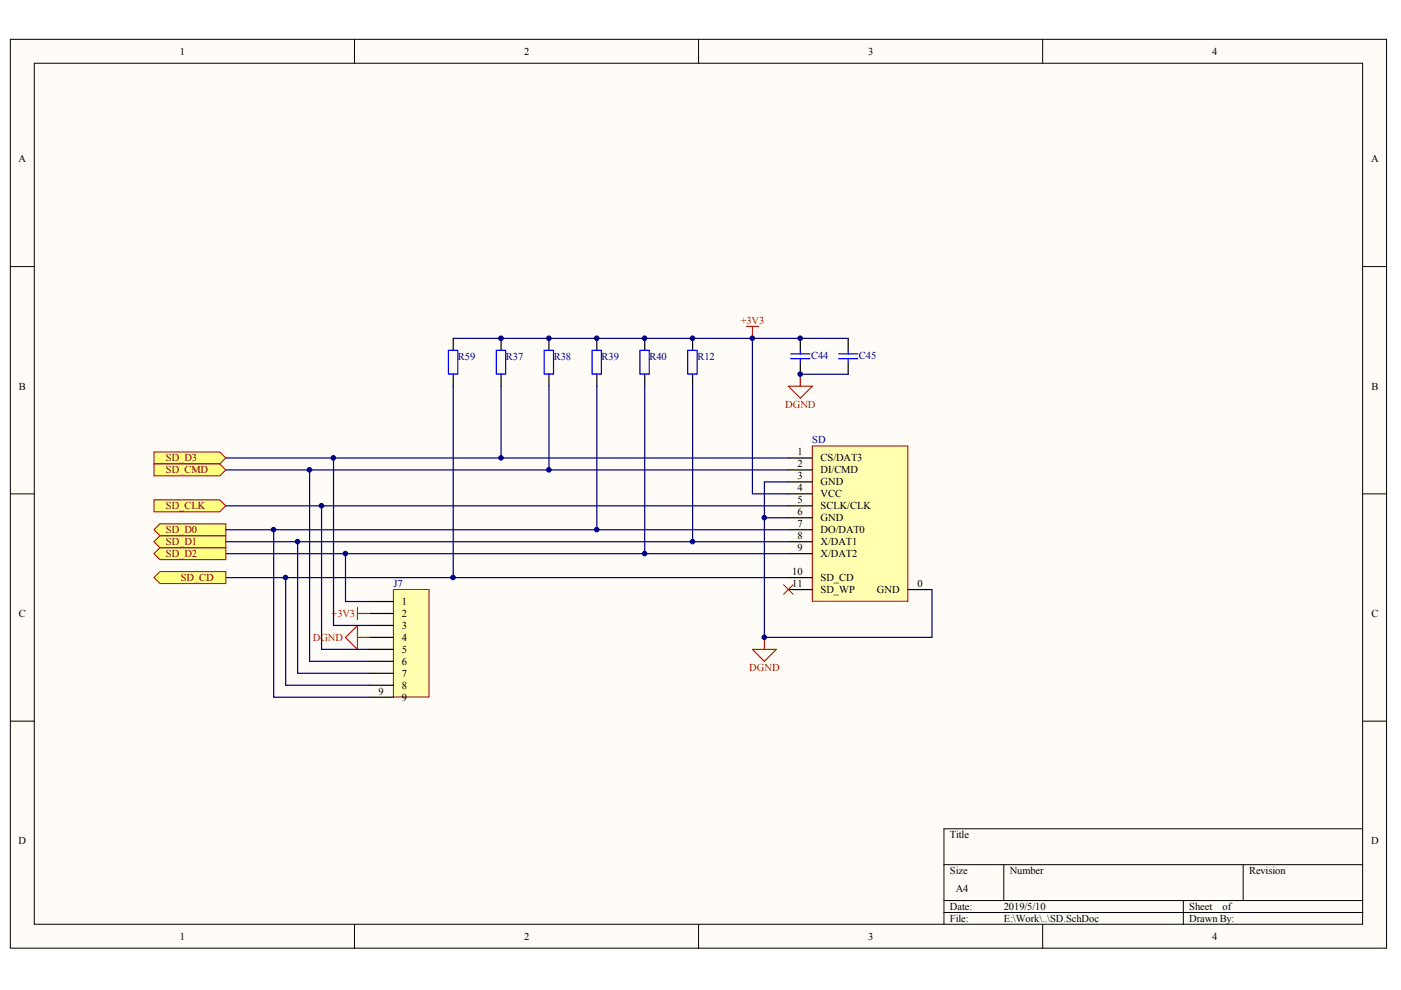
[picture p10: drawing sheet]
<svg xmlns="http://www.w3.org/2000/svg" width="297mm" height="210mm" viewBox="0 0 297 210" stroke-linecap="round" stroke-linejoin="round" font-family="sans-serif">
<g fill="#fffcf8" stroke="#000" stroke-width=".21">
<path d="M2.2 8.3h291.8v192.7h-291.8z"/>
<path d="M7.3 13.4h281.6v182.6h-281.6z"/>
</g>
<g fill="none" stroke="#000" stroke-width=".21">
<path d="M75.2 8.3v5.1M148.1 8.3v5.1M221.1 8.3v5.1M2.2 56.5h5.1M289 56.5h5M2.2 104.7h5.1M289 104.7h5M2.2 152.9h5.1M289 152.9h5M289 175.7h-88.9v20.3M75.2 196v5.1M148.1 196v5.1"/>
<path d="M200.1 183.3h88.9M200.1 190.9h88.9M200.1 193.5h88.9M212.8 183.3v7.6M221.1 196v5.1M250.9 190.9v5.1M263.6 183.3v7.6"/>
</g>
<path d="M158.3 69.2h2.5M159.5 69.2v2.5" fill="none" stroke="#f00" stroke-width=".25"/>
<path d="M47.9 97.1h119.2M47.9 99.6h119.2M47.9 107.2h119.2" fill="none" stroke="#000080" stroke-width=".25"/>
<g fill="#ffff80" stroke="#800000" stroke-width=".21">
<path d="M32.6 112.3l1.3-1.2h14v2.5h-14z" fill-rule="evenodd"/>
<path d="M32.6 95.8h14l1.3 1.3-1.3 1.3h-14z" fill-rule="evenodd"/>
<path d="M32.6 98.4h14l1.3 1.2-1.3 1.3h-14z" fill-rule="evenodd"/>
<path d="M32.6 106h14l1.3 1.2-1.3 1.3h-14z" fill-rule="evenodd"/>
</g>
<path d="M159.5 137.7h5.1l-2.5 2.5zM162.1 135.1v2.6" fill="none" stroke="#f00" stroke-width=".25"/>
<path d="M172.2 94.6h20.3v32.9h-20.3z" fill="#ffffb0" stroke="#800000" stroke-width=".21"/>
<path d="M167.1 97.1h5.1M167.1 99.6h5.1M167.1 102.2h5.1M167.1 104.7h5.1M167.1 107.2h5.1M167.1 109.8h5.1M167.1 112.3h5.1M167.1 114.9h5.1M167.1 117.4h5.1M167.1 122.5h5.1M167.1 125h5.1M192.5 125h5.1" fill="none" stroke="#000" stroke-width=".25"/>
<path d="M166.1 124l2.1 2M168.2 124l-2.1 2" fill="none" stroke="#f00" stroke-width=".21"/>
<path d="M47.9 117.4h119.2M162.1 109.8h5M167.1 102.2h-5v32.9h35.5v-10.1" fill="none" stroke="#000080" stroke-width=".25"/>
<path d="M32.6 117.4l1.3-1.3h14v2.6h-14z" fill-rule="evenodd" fill="#ffff80" stroke="#800000" stroke-width=".21"/>
<path d="M106.2 71.7v2.6M106.2 79.3v2.6M116.4 71.7v2.6M116.4 79.3v2.6M126.5 71.7v2.6M126.5 79.3v2.6M136.7 71.7v2.6M136.7 79.3v2.6M169.7 71.7v2.6M169.7 76.8v2.5M179.8 71.7v2.6M179.8 76.8v2.5" fill="none" stroke="#000" stroke-width=".25"/>
<path d="M105.2 74.3h2v5h-2zM115.4 74.3h2v5h-2zM125.5 74.3h2v5h-2zM135.7 74.3h2v5h-2zM167.7 75h4M167.7 76.1h4M169.7 74.3v.7M169.7 76.1v.7M177.8 75h4.1M177.8 76.1h4.1M179.8 74.3v.7M179.8 76.1v.7" fill="none" stroke="#00f" stroke-width=".25"/>
<path d="M169.7 79.3h10.1M179.8 71.7h-20.3v33h7.6M106.2 81.9v15.2M116.4 81.9v17.7M126.5 81.9v30.4M136.7 81.9v35.5M47.9 112.3h119.2" fill="none" stroke="#000080" stroke-width=".25"/>
<path d="M169.7 79.3v2.6M167.1 81.9h5.1l-2.5 2.5z" fill="none" stroke="#f00" stroke-width=".25"/>
<path d="M32.6 114.9l1.3-1.3h14v2.5h-14z" fill-rule="evenodd" fill="#ffff80" stroke="#800000" stroke-width=".21"/>
<path d="M146.8 81.9v33M47.9 114.9h119.2" fill="none" stroke="#000080" stroke-width=".25"/>
<path d="M146.8 71.7v2.6M146.8 79.3v2.6" fill="none" stroke="#000" stroke-width=".25"/>
<path d="M145.8 74.3h2v5h-2z" fill="none" stroke="#00f" stroke-width=".25"/>
<path d="M83.4 125h7.6v22.8h-7.6z" fill="#ffffb0" stroke="#800000" stroke-width=".21"/>
<path d="M78.3 127.5h5.1M78.3 130.1h5.1M78.3 132.6h5.1M78.3 135.1h5.1M78.3 137.7h5.1M78.3 140.2h5.1M78.3 142.8h5.1M78.3 145.3h5.1M78.3 147.8h5.1" fill="none" stroke="#000" stroke-width=".25"/>
<path d="M73.3 135.1l2.5-2.5v5.1zM75.8 128.8v2.5M75.8 130.1h2.5M75.8 135.1h2.5" fill="none" stroke="#f00" stroke-width=".25"/>
<path d="M47.9 122.5h119.2" fill="none" stroke="#000080" stroke-width=".25"/>
<path d="M32.6 122.5l1.3-1.3h14v2.5h-14z" fill-rule="evenodd" fill="#ffff80" stroke="#800000" stroke-width=".21"/>
<path d="M96.1 71.7h63.4M65.6 99.6v40.6h12.7M70.7 97.1v35.5h7.6M96.1 81.9v40.6M58 112.3v35.5h20.3M63.1 114.9v27.9h15.2M68.2 107.2v30.5h10.1M73.3 117.4v10.1h5M60.6 122.5v22.8h17.7" fill="none" stroke="#000080" stroke-width=".25"/>
<path d="M96.1 71.7v2.6M96.1 79.3v2.6" fill="none" stroke="#000" stroke-width=".25"/>
<path d="M95.1 74.3h2v5h-2z" fill="none" stroke="#00f" stroke-width=".25"/>
<g fill="#000080" stroke="#000080" stroke-width=".21">
<circle cx="58" cy="112.3" r=".48"/>
<circle cx="60.5" cy="122.4" r=".49"/>
<circle cx="63.1" cy="114.8" r=".48"/>
<circle cx="65.6" cy="99.6" r=".49"/>
<circle cx="68.1" cy="107.2" r=".48"/>
<circle cx="70.7" cy="97.1" r=".49"/>
<circle cx="73.2" cy="117.4" r=".48"/>
<circle cx="96.1" cy="122.4" r=".49"/>
<circle cx="106.2" cy="97.1" r=".48"/>
<circle cx="106.2" cy="71.7" r=".48"/>
<circle cx="116.4" cy="99.6" r=".48"/>
<circle cx="116.4" cy="71.7" r=".48"/>
<circle cx="126.5" cy="112.3" r=".48"/>
<circle cx="126.5" cy="71.7" r=".48"/>
<circle cx="136.7" cy="117.4" r=".48"/>
<circle cx="136.7" cy="71.7" r=".48"/>
<circle cx="146.8" cy="114.8" r=".48"/>
<circle cx="146.8" cy="71.7" r=".48"/>
<circle cx="159.5" cy="71.7" r=".48"/>
<circle cx="162" cy="135.1" r=".48"/>
<circle cx="162" cy="109.8" r=".48"/>
<circle cx="169.7" cy="79.3" r=".48"/>
<circle cx="169.7" cy="71.7" r=".48"/>
</g>
<g font-size="2.2">
<text x="38.2" y="11.6">1</text>
<text x="111.1" y="11.6">2</text>
<text x="184.1" y="11.6">3</text>
<text x="257" y="11.6">4</text>
<text x="3.9" y="34.4">A</text>
<text x="290.7" y="34.4">A</text>
<text x="4" y="82.6">B</text>
<text x="290.8" y="82.6">B</text>
<text x="169.1" y="96.6">1</text>
<text x="169.1" y="99.1">2</text>
<text x="169.1" y="101.6">3</text>
<text x="174" y="97.8">CS/DAT3</text>
<text x="174" y="100.4">DI/CMD</text>
<text x="169.1" y="104.2">4</text>
<text x="169.1" y="106.7">5</text>
<text x="174" y="102.9">GND</text>
<text x="174" y="105.4">VCC</text>
<text x="174" y="108">SCLK/CLK</text>
<text x="169.1" y="109.2">6</text>
<text x="169.1" y="111.8">7</text>
<text x="174" y="110.5">GND</text>
<text x="174" y="113">DO/DAT0</text>
<text x="169.1" y="114.3">8</text>
<text x="169.1" y="116.8">9</text>
<text x="174" y="115.6">X/DAT1</text>
<text x="174" y="118.1">X/DAT2</text>
<text x="168" y="121.9">10</text>
<text x="168" y="124.5">11</text>
<text x="174" y="123.2">SD_CD</text>
<text x="174" y="125.7">SD_WP</text>
<text x="185.9" y="125.7">GND</text>
<text x="194.6" y="124.5">0</text>
<text x="4" y="130.8">C</text>
<text x="85.2" y="128.3">1</text>
<text x="85.2" y="130.8">2</text>
<text x="290.8" y="130.8">C</text>
<text x="85.2" y="133.3">3</text>
<text x="85.2" y="135.9">4</text>
<text x="85.2" y="138.4">5</text>
<text x="85.2" y="140.9">6</text>
<text x="85.2" y="143.5">7</text>
<text x="80.3" y="147.3">9</text>
<text x="85.2" y="146">8</text>
<text x="85.2" y="148.5">9</text>
<text x="3.9" y="179">D</text>
<text x="201.4" y="177.7">Title</text>
<text x="290.7" y="179">D</text>
<text x="201.4" y="185.3">Size</text>
<text x="214.1" y="185.3">Number</text>
<text x="264.8" y="185.3">Revision</text>
<text x="202.7" y="189.1">A4</text>
<text x="201.4" y="192.9">Date:</text>
<text x="201.4" y="195.5">File:</text>
<text x="212.8" y="192.9">2019/5/10</text>
<text x="212.8" y="195.5">E:\Work\..\SD.SchDoc</text>
<text x="252.2" y="192.9">Sheet</text>
<text x="252.2" y="195.5">Drawn By:</text>
<text x="259.2" y="192.9">of</text>
<text x="38.2" y="199.3">1</text>
<text x="111.1" y="199.3">2</text>
<text x="184.1" y="199.3">3</text>
<text x="257" y="199.3">4</text>
</g>
<g font-size="2.2" fill="#f00">
<text x="157" y="68.7">+3V3</text>
<text x="166.5" y="86.4">DGND</text>
<text x="70.3" y="130.8">+3V3</text>
<text x="66.3" y="135.9">DGND</text>
<text x="158.9" y="142.2">DGND</text>
</g>
<g font-size="2.2" fill="#000080">
<text x="97.1" y="76.3">R59</text>
<text x="107.3" y="76.3">R37</text>
<text x="117.4" y="76.3">R38</text>
<text x="127.6" y="76.3">R39</text>
<text x="137.7" y="76.3">R40</text>
<text x="147.9" y="76.3">R12</text>
<text x="172" y="76">C44</text>
<text x="182.1" y="76">C45</text>
<text x="172.2" y="94">SD</text>
<text x="83.4" y="124.5">J7</text>
</g>
<g font-size="2.2" fill="#800000">
<text x="35.2" y="97.8">SD_D3</text>
<text x="35.2" y="100.4">SD_CMD</text>
<text x="35.2" y="108">SD_CLK</text>
<text x="35.2" y="113">SD_D0</text>
<text x="35.2" y="118.1">SD_D2</text>
<text x="35.2" y="115.6">SD_D1</text>
<text x="38.3" y="123.2">SD_CD</text>
</g>
</svg>
